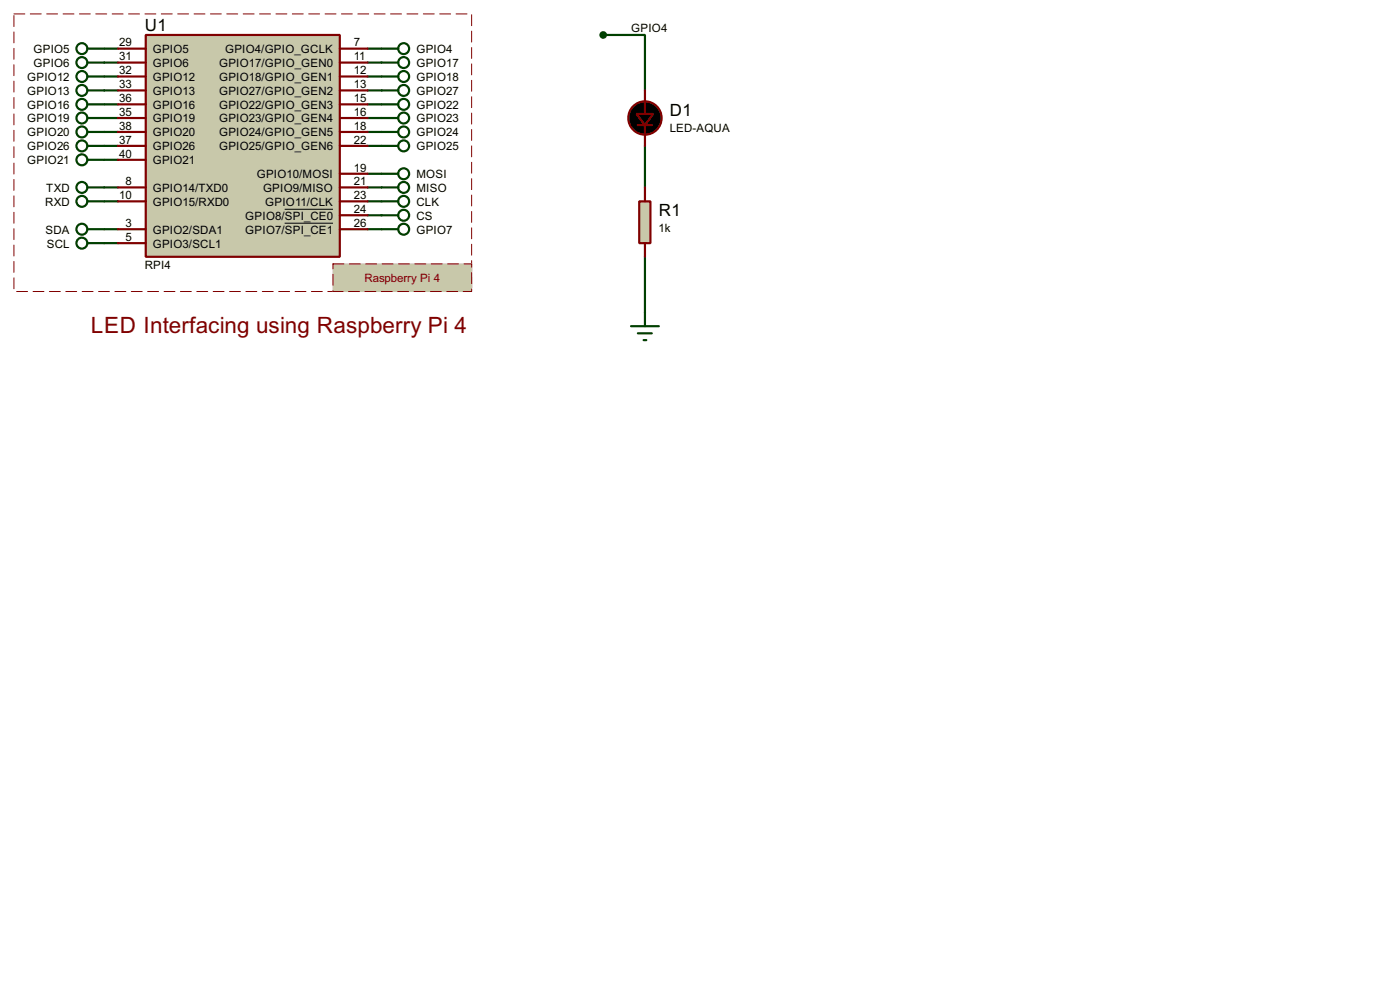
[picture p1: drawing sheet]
<svg xmlns="http://www.w3.org/2000/svg" width="256mm" height="180mm" viewBox="0 0 256 180" stroke-linecap="round" stroke-linejoin="round" font-family="sans-serif">
<g fill="none" stroke="#004000" stroke-width=".4">
<path d="M19.1 8.9h2.5M19.1 11.5h2.5M19.1 16.6h2.5M19.1 14h2.5M19.1 19.1h2.5M67.4 8.9h2.5M67.4 11.5h2.5M67.4 16.6h2.5M67.4 14h2.5M67.4 19.1h2.5M110.5 6.4h7.7v10.2M19.1 21.6h2.5"/>
<path d="M19.1 26.7h2.5M19.1 36.9h2.5M19.1 24.2h2.5M19.1 29.3h2.5M19.1 34.3h2.5M67.4 21.6h2.5M67.4 26.7h2.5M67.4 36.9h2.5M67.4 24.2h2.5M67.4 34.3h2.5M67.4 31.8h2.5M67.4 39.4h2.5"/>
<path d="M118.2 26.7v7.6M19.1 42h2.5M19.1 44.5h2.5M67.4 42h2.5M118.2 47v10.2"/>
</g>
<path d="M2.6 2.6h83.8v50.8h-83.8z" fill="none" stroke="#fff" stroke-width=".18"/>
<path d="M2.6 2.6h83.8v50.8h-83.8z" fill="none" stroke="#800000" stroke-width=".18" stroke-dasharray="2 1"/>
<g fill="#c8c8aa">
<path d="M61 48.3h25.4v5.1h-25.4z" fill-rule="evenodd"/>
<path d="M61 48.3h25.4v5.1h-25.4z" fill-rule="evenodd"/>
</g>
<path d="M61 48.3h25.4v5.1h-25.4z" fill="none" stroke="#c8c8aa" stroke-width=".18"/>
<path d="M61 48.3h25.4v5.1h-25.4z" fill="none" stroke="#800000" stroke-width=".18" stroke-dasharray="2 1"/>
<path d="M26.7 6.4h35.6v40.6h-35.6z" fill="#c8c8aa" stroke="#800000" stroke-width=".4"/>
<g fill="none" stroke="#800000" stroke-width=".4">
<path d="M21.6 8.9h5.1M21.6 11.5h5.1M21.6 16.6h5.1M21.6 19.1h5.1M21.6 14h5.1M62.3 8.9h5.1M62.3 11.5h5.1M62.3 16.6h5.1M62.3 19.1h5.1M62.3 14h5.1M118.2 16.6v4.3M21.6 34.3h5.1"/>
<path d="M21.6 36.9h5.1M21.6 21.6h5.1M21.6 26.7h5.1M21.6 24.2h5.1M21.6 29.3h5.1M62.3 31.8h5.1M62.3 34.3h5.1M62.3 36.9h5.1M62.3 21.6h5.1M62.3 26.7h5.1M62.3 24.2h5.1M62.3 39.4h5.1"/>
<path d="M116.9 22.9h2.5M118.2 22.9v3.8M21.6 42h5.1M21.6 44.5h5.1M62.3 42h5.1"/>
</g>
<path d="M52.2 38.3h8.8M52.2 40.9h8.8" fill="none" stroke="#000" stroke-width=".18"/>
<g fill="none" stroke="#004000" stroke-width=".4">
<path d="M16.1 8.9h3M16.1 11.5h3M16.1 16.6h3M16.1 14h3M16.1 19.1h3M69.9 8.9h3.1M69.9 11.5h3.1M69.9 16.6h3.1M69.9 14h3.1M69.9 19.1h3.1M16.1 21.6h3M16.1 26.7h3"/>
<path d="M16.1 36.9h3M16.1 24.2h3M16.1 29.3h3M16.1 34.3h3M69.9 21.6h3.1M69.9 26.7h3.1M69.9 36.9h3.1M69.9 24.2h3.1M69.9 34.3h3.1M69.9 31.8h3.1M69.9 39.4h3.1M16.1 42h3"/>
<path d="M16.1 44.5h3M69.9 42h3.1"/>
<circle cx="15" cy="11.5" r="1"/>
<circle cx="15" cy="8.9" r="1"/>
<circle cx="15" cy="19.1" r="1"/>
<circle cx="15" cy="14" r="1"/>
<circle cx="15" cy="16.6" r="1"/>
<circle cx="73.9" cy="8.9" r="1"/>
<circle cx="73.9" cy="11.5" r="1"/>
<circle cx="73.9" cy="19.1" r="1"/>
<circle cx="73.9" cy="16.6" r="1"/>
<circle cx="73.9" cy="14" r="1"/>
<circle cx="15" cy="36.9" r="1"/>
<circle cx="15" cy="29.3" r="1"/>
<circle cx="15" cy="34.3" r="1"/>
<circle cx="15" cy="26.7" r="1"/>
<circle cx="15" cy="24.2" r="1"/>
<circle cx="15" cy="21.6" r="1"/>
<circle cx="73.9" cy="31.8" r="1"/>
<circle cx="73.9" cy="26.7" r="1"/>
<circle cx="73.9" cy="36.9" r="1"/>
<circle cx="73.9" cy="39.4" r="1"/>
<circle cx="73.9" cy="34.3" r="1"/>
<circle cx="73.9" cy="24.2" r="1"/>
<circle cx="73.9" cy="21.6" r="1"/>
<circle cx="15" cy="42" r="1"/>
<circle cx="15" cy="44.5" r="1"/>
<circle cx="73.9" cy="42" r="1"/>
</g>
<g fill="#000" stroke="#800000" stroke-width=".4">
<path d="M116.6 20.9h3.1l-1.5 2z"/>
<circle cx="118.1" cy="21.6" r="3.1"/>
</g>
<circle cx="110.5" cy="6.4" r=".5" fill="#004000" stroke="#004000" stroke-width=".4"/>
<path d="M117.1 36.9h2.1v7.6h-2.1z" fill="#c8c8aa" stroke="#800000" stroke-width=".4"/>
<path d="M118.2 34.3v2.6M118.2 44.5v2.5" fill="none" stroke="#800000" stroke-width=".4"/>
<path d="M115.6 59.7h5.1M118.2 57.2v2.5M116.9 61h2.5M117.9 62.3h.5" fill="none" stroke="#004000" stroke-width=".4"/>
<text font-size="4.6" fill="#800000" x="16.6" y="61">LED Interfacing using Raspberry Pi 4</text>
<g font-size="3.5">
<text x="26.6" y="5.6">U1</text>
<text x="122.7" y="21.3">D1</text>
<text x="120.7" y="39.5">R1</text>
</g>
<g font-size="2.4">
<text x="115.6" y="5.8">GPIO4</text>
<text x="6.1" y="9.7">GPIO5</text>
<text x="21.9" y="8.5">29</text>
<text x="21.9" y="11.1">31</text>
<text x="28" y="9.7">GPIO5</text>
<text x="41.2" y="9.7">GPIO4/GPIO_GCLK</text>
<text x="64.8" y="8.5">7</text>
<text x="64.8" y="11.1">11</text>
<text x="76.3" y="9.7">GPIO4</text>
<text x="5" y="17.3">GPIO13</text>
<text x="5" y="14.8">GPIO12</text>
<text x="6.1" y="12.3">GPIO6</text>
<text x="21.9" y="16.2">33</text>
<text x="21.9" y="13.6">32</text>
<text x="28" y="12.3">GPIO6</text>
<text x="28" y="17.3">GPIO13</text>
<text x="28" y="14.8">GPIO12</text>
<text x="40.1" y="12.3">GPIO17/GPIO_GEN0</text>
<text x="40.1" y="17.3">GPIO27/GPIO_GEN2</text>
<text x="40.1" y="14.8">GPIO18/GPIO_GEN1</text>
<text x="64.8" y="16.2">13</text>
<text x="64.8" y="13.6">12</text>
<text x="76.3" y="12.3">GPIO17</text>
<text x="76.3" y="17.3">GPIO27</text>
<text x="76.3" y="14.8">GPIO18</text>
<text x="5" y="22.4">GPIO19</text>
<text x="5" y="19.9">GPIO16</text>
<text x="21.9" y="21.2">35</text>
<text x="21.9" y="18.7">36</text>
<text x="21.9" y="23.8">38</text>
<text x="28" y="22.4">GPIO19</text>
<text x="28" y="19.9">GPIO16</text>
<text x="40.1" y="19.9">GPIO22/GPIO_GEN3</text>
<text x="40.1" y="22.4">GPIO23/GPIO_GEN4</text>
<text x="64.8" y="18.7">15</text>
<text x="64.8" y="21.2">16</text>
<text x="64.8" y="23.8">18</text>
<text x="76.3" y="19.9">GPIO22</text>
<text x="76.3" y="22.4">GPIO23</text>
<text x="5" y="27.5">GPIO26</text>
<text x="5" y="25">GPIO20</text>
<text x="21.9" y="26.3">37</text>
<text x="21.9" y="28.9">40</text>
<text x="28" y="27.5">GPIO26</text>
<text x="28" y="25">GPIO20</text>
<text x="40.1" y="25">GPIO24/GPIO_GEN5</text>
<text x="40.1" y="27.5">GPIO25/GPIO_GEN6</text>
<text x="64.8" y="26.3">22</text>
<text x="76.3" y="25">GPIO24</text>
<text x="76.3" y="27.5">GPIO25</text>
<text x="122.7" y="24.2">LED-AQUA</text>
<text x="5" y="30">GPIO21</text>
<text x="8.5" y="35.1">TXD</text>
<text x="23" y="33.9">8</text>
<text x="28" y="30">GPIO21</text>
<text x="28" y="35.1">GPIO14/TXD0</text>
<text x="47" y="32.6">GPIO10/MOSI</text>
<text x="48.2" y="35.1">GPIO9/MISO</text>
<text x="64.8" y="31.4">19</text>
<text x="64.8" y="33.9">21</text>
<text x="76.3" y="32.6">MOSI</text>
<text x="76.3" y="35.1">MISO</text>
<text x="8.3" y="37.7">RXD</text>
<text x="21.9" y="36.5">10</text>
<text x="23" y="41.6">3</text>
<text x="28" y="37.7">GPIO15/RXD0</text>
<text x="44.9" y="40.2">GPIO8/SPI_CE0</text>
<text x="48.6" y="37.7">GPIO11/CLK</text>
<text x="64.8" y="36.5">23</text>
<text x="64.8" y="39">24</text>
<text x="64.8" y="41.6">26</text>
<text x="76.3" y="37.7">CLK</text>
<text x="76.3" y="40.2">CS</text>
<text x="8.3" y="42.7">SDA</text>
<text x="8.6" y="45.3">SCL</text>
<text x="23" y="44.1">5</text>
<text x="28" y="42.7">GPIO2/SDA1</text>
<text x="28" y="45.3">GPIO3/SCL1</text>
<text x="44.9" y="42.7">GPIO7/SPI_CE1</text>
<text x="76.3" y="42.7">GPIO7</text>
<text x="120.7" y="42.5">1k</text>
<text x="26.5" y="49.2">RPI4</text>
</g>
<text font-size="2.4" fill="#800000" x="66.8" y="51.5">Raspberry Pi 4</text>
</svg>
